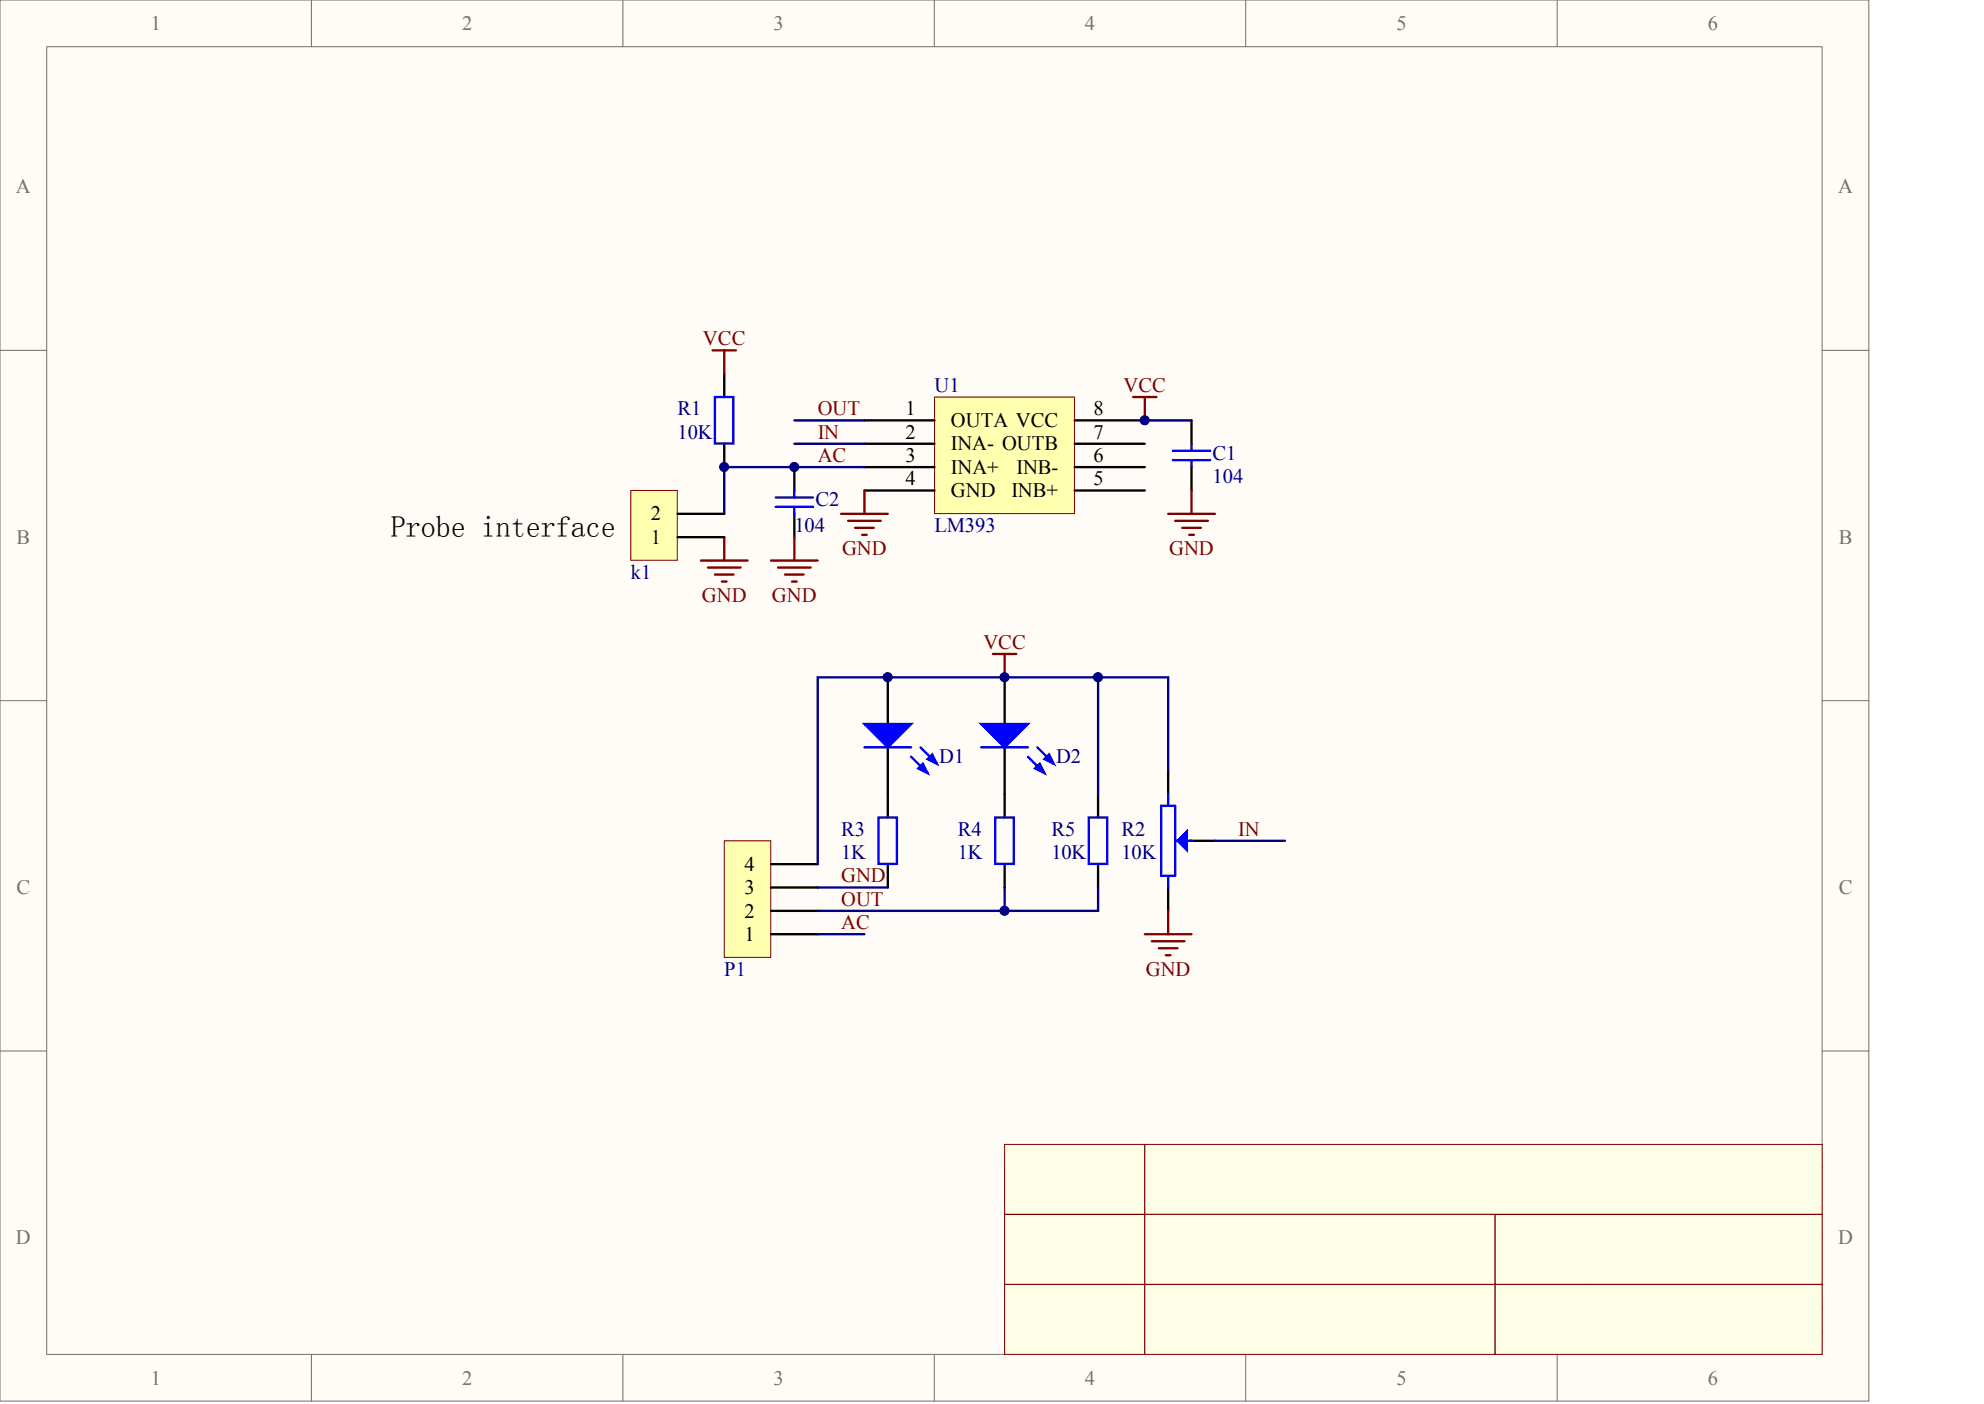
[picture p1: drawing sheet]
<svg xmlns="http://www.w3.org/2000/svg" width="840mm" height="594mm" viewBox="0 0 840 594" stroke-linecap="round" stroke-linejoin="round" font-family="sans-serif">
<g fill="#fffcf8" stroke="#716f64" stroke-width=".42">
<path d="M0 0h790.9v592.8h-790.9z"/>
<path d="M19.8 19.8h751.3v553.3h-751.3z"/>
</g>
<g fill="none" stroke="#716f64" stroke-width=".42">
<path d="M131.8 0v19.8M263.6 0v19.8M395.4 0v19.8M527.2 0v19.8M659 0v19.8M0 148.2h19.8M771.2 148.2h19.8M0 296.5h19.8M771.2 296.5h19.8M0 444.7h19.8M771.2 444.7h19.8M131.8 573.2v19.7"/>
<path d="M263.6 573.2v19.7M395.4 573.2v19.7M527.2 573.2v19.7M659 573.2v19.7"/>
</g>
<path d="M771.2 494.1h-346.1v79.1M425.1 523.8h346.1M474.6 523.8v29.6M672.3 523.8v29.6M425.1 553.4h346.1M622.9 553.4v19.8M425.1 563.3h346.1" fill="none" stroke="#000" stroke-width=".42"/>
<path d="M395.5 168h59.2v49.3h-59.2z" fill="#ffffb0" stroke="#800000" stroke-width=".42"/>
<g fill="none" stroke="#000" stroke-width=".99">
<path d="M306.5 158.1v9.9M365.8 177.9h29.7M454.8 177.9h29.7M504.2 177.9v9.9M306.5 187.8v9.9M336.2 197.7v9.8M365.8 187.8h29.7M365.8 197.7h29.7M454.8 187.8h29.7M454.8 197.7h29.7M504.2 197.7v9.8M336.2 217.4v9.9"/>
<path d="M365.8 207.5h29.7M454.8 207.5h29.7M375.7 286.6v19.8M425.1 286.6v19.8M375.7 316.2v29.7M425.1 316.2v29.7M464.7 336v9.9M494.4 326.1v9.9M504.2 355.8h9.9M375.7 365.7v9.8M425.1 365.7v9.8M464.7 365.7v9.8"/>
<path d="M494.4 375.5v9.9"/>
</g>
<g fill="none" stroke="#00f" stroke-width=".99">
<path d="M302.5 168h7.9v19.7h-7.9zM496.3 190.7h15.9M496.3 194.7h15.9M504.2 187.8v2.9M504.2 194.7v3M328.3 210.5h15.8M328.3 214.5h15.8M336.2 207.5v3M336.2 214.5v2.9M365.8 316.2h19.8M389.6 316.2l6.9 7M415.3 316.2h19.7"/>
<path d="M439 316.2l6.9 7M385.6 320.2l6.9 6.9M435 320.2l7 6.9M494.4 336v4.9M371.8 345.9h7.8v19.7h-7.8zM421.2 345.9h7.8v19.7h-7.8zM460.7 345.9h7.8v19.7h-7.8zM491.4 340.9h5.9v29.7h-5.9zM497.3 355.8h6.9M494.4 370.6v4.9"/>
</g>
<g fill="#00f" stroke="#00f" stroke-width=".99">
<path d="M365.8 306.4h19.8l-9.9 9.8z"/>
<path d="M388.6 325.1l1.9-1.9 2 3.9z"/>
<path d="M392.5 321.2l2-2 2 4z"/>
<path d="M415.3 306.4h19.7l-9.9 9.8z"/>
<path d="M438 325.1l2-1.9 2 3.9z"/>
<path d="M442 321.2l1.9-2 2 4z"/>
<path d="M498.3 355.8l4-4v7.9z"/>
</g>
<g fill="none" stroke="#800000" stroke-width=".99">
<path d="M301.6 148.2h9.8M306.5 148.2v9.9M479.5 168h9.9M484.5 168v9.9M355.9 217.4h19.8M365.8 207.5v9.9M494.4 217.4h19.7M504.2 207.5v9.9M326.3 237.2h19.7M336.2 227.3v9.9M358.9 220.4h13.8M361.9 223.3h7.9"/>
<path d="M364.8 226.3h2M497.3 220.4h13.9M500.3 223.3h7.9M503.3 226.3h1.9M329.2 240.1h13.9M332.2 243.1h7.9M335.2 246.1h2"/>
</g>
<path d="M336.2 177.9h29.6M484.5 177.9h19.7M336.2 187.8h29.6" fill="none" stroke="#000080" stroke-width=".99"/>
<path d="M306.5 355.8h19.7v49.3h-19.7z" fill="#ffffb0" stroke="#800000" stroke-width=".42"/>
<path d="M326.3 375.5h19.7M326.3 365.7h19.7M326.3 395.3h19.7M326.3 385.4h19.7" fill="none" stroke="#000" stroke-width=".99"/>
<path d="M464.7 286.6v49.4M494.4 326.1v-39.5h-148.4v79.1M514.1 355.8h29.7M346 375.5h29.7M425.1 375.5v9.9M464.7 375.5v9.9h-118.7M346 395.3h19.8" fill="none" stroke="#000080" stroke-width=".99"/>
<path d="M296.6 237.2h19.8M306.5 227.3v9.9M299.6 240.1h13.8M302.5 243.1h8M305.5 246.1h2M420.2 276.7h9.9M425.1 276.7v9.9M484.5 395.3h19.7M487.4 398.3h13.9M494.4 385.4v9.9M490.4 401.2h7.9M493.4 404.2h1.9" fill="none" stroke="#800000" stroke-width=".99"/>
<g fill="#ffffe8" stroke="#800000" stroke-width=".42">
<path d="M425.1 484.2h59.3v29.6h-59.3z"/>
<path d="M425.1 513.9h59.3v29.5h-59.3z"/>
<path d="M484.5 513.9h148.2v29.5h-148.2z"/>
<path d="M425.1 543.5h59.3v29.6h-59.3z"/>
<path d="M484.5 543.5h148.2v29.6h-148.2z"/>
<path d="M484.5 484.2h286.6v29.6h-286.6z"/>
<path d="M632.8 513.9h138.3v29.5h-138.3z"/>
<path d="M632.8 543.5h138.3v29.6h-138.3z"/>
</g>
<path d="M365.8 197.7h-59.3v19.7" fill="none" stroke="#000080" stroke-width=".99"/>
<path d="M267 207.5h19.6v29.6h-19.6z" fill="#ffffb0" stroke="#800000" stroke-width=".42"/>
<path d="M286.7 217.4h19.8M286.7 227.3h19.8" fill="none" stroke="#000" stroke-width=".99"/>
<g fill="#000080" stroke="#000080" stroke-width=".42">
<circle cx="306.5" cy="197.6" r="1.93"/>
<circle cx="336.1" cy="197.6" r="1.93"/>
<circle cx="375.7" cy="286.5" r="1.93"/>
<circle cx="425.1" cy="385.4" r="1.93"/>
<circle cx="425.1" cy="286.5" r="1.93"/>
<circle cx="464.6" cy="286.5" r="1.93"/>
<circle cx="484.4" cy="177.8" r="1.93"/>
</g>
<text font-size="12.7" x="165.3" y="227.2">Probe interface</text>
<g font-size="8.7" fill="#716f64">
<text x="63.8" y="12.7">1</text>
<text x="195.6" y="12.7">2</text>
<text x="327.4" y="12.7">3</text>
<text x="459.2" y="12.7">4</text>
<text x="591" y="12.7">5</text>
<text x="722.7" y="12.7">6</text>
<text x="6.7" y="81.9">A</text>
<text x="777.9" y="81.9">A</text>
<text x="7" y="230.1">B</text>
<text x="778.2" y="230.1">B</text>
<text x="7" y="378.3">C</text>
<text x="778.2" y="378.3">C</text>
<text x="6.7" y="526.6">D</text>
<text x="777.9" y="526.6">D</text>
<text x="63.8" y="585.9">1</text>
<text x="195.6" y="585.9">2</text>
<text x="327.4" y="585.9">3</text>
<text x="459.2" y="585.9">4</text>
<text x="591" y="585.9">5</text>
<text x="722.7" y="585.9">6</text>
</g>
<g font-size="8.7" fill="#800000">
<text x="297.5" y="146.1">VCC</text>
<text x="475.5" y="165.9">VCC</text>
<text x="346" y="175.8">OUT</text>
<text x="346" y="185.6">IN</text>
<text x="346" y="195.5">AC</text>
<text x="356.3" y="235">GND</text>
<text x="494.8" y="235">GND</text>
<text x="297" y="254.8">GND</text>
<text x="326.7" y="254.8">GND</text>
<text x="416.1" y="274.6">VCC</text>
<text x="524" y="353.6">IN</text>
<text x="355.9" y="373.4">GND</text>
<text x="355.9" y="383.3">OUT</text>
<text x="355.9" y="393.2">AC</text>
<text x="484.9" y="412.9">GND</text>
</g>
<g font-size="8.7" fill="#000080">
<text x="395.5" y="165.9">U1</text>
<text x="286.7" y="175.8">R1</text>
<text x="286.7" y="185.6">10K</text>
<text x="513.1" y="194.5">C1</text>
<text x="513.1" y="204.4">104</text>
<text x="345.1" y="214.3">C2</text>
<text x="336.2" y="225.2">104</text>
<text x="395.5" y="225.2">LM393</text>
<text x="266.9" y="244.9">k1</text>
<text x="397.5" y="323">D1</text>
<text x="446.9" y="323">D2</text>
<text x="355.9" y="353.6">R3</text>
<text x="405.4" y="353.6">R4</text>
<text x="444.9" y="353.6">R5</text>
<text x="474.6" y="353.6">R2</text>
<text x="355.9" y="363.5">1K</text>
<text x="405.4" y="363.5">1K</text>
<text x="444.9" y="363.5">10K</text>
<text x="474.6" y="363.5">10K</text>
<text x="306.5" y="412.9">P1</text>
</g>
<g font-size="8.7">
<text x="383.2" y="175.8">1</text>
<text x="462.7" y="175.8">8</text>
<text x="383.2" y="185.6">2</text>
<text x="402.4" y="180.7">OUTA VCC</text>
<text x="462.7" y="185.6">7</text>
<text x="402.4" y="190.6">INA- OUTB</text>
<text x="383.2" y="195.5">3</text>
<text x="462.7" y="195.5">6</text>
<text x="402.4" y="200.5">INA+</text>
<text x="430.2" y="200.5">INB-</text>
<text x="383.2" y="205.4">4</text>
<text x="462.7" y="205.4">5</text>
<text x="402.4" y="210.3">GND</text>
<text x="428" y="210.3">INB+</text>
<text x="275.5" y="220.2">2</text>
<text x="275.5" y="230.1">1</text>
<text x="315" y="368.5">4</text>
<text x="315" y="378.3">3</text>
<text x="315" y="388.2">2</text>
<text x="315" y="398.1">1</text>
</g>
</svg>
